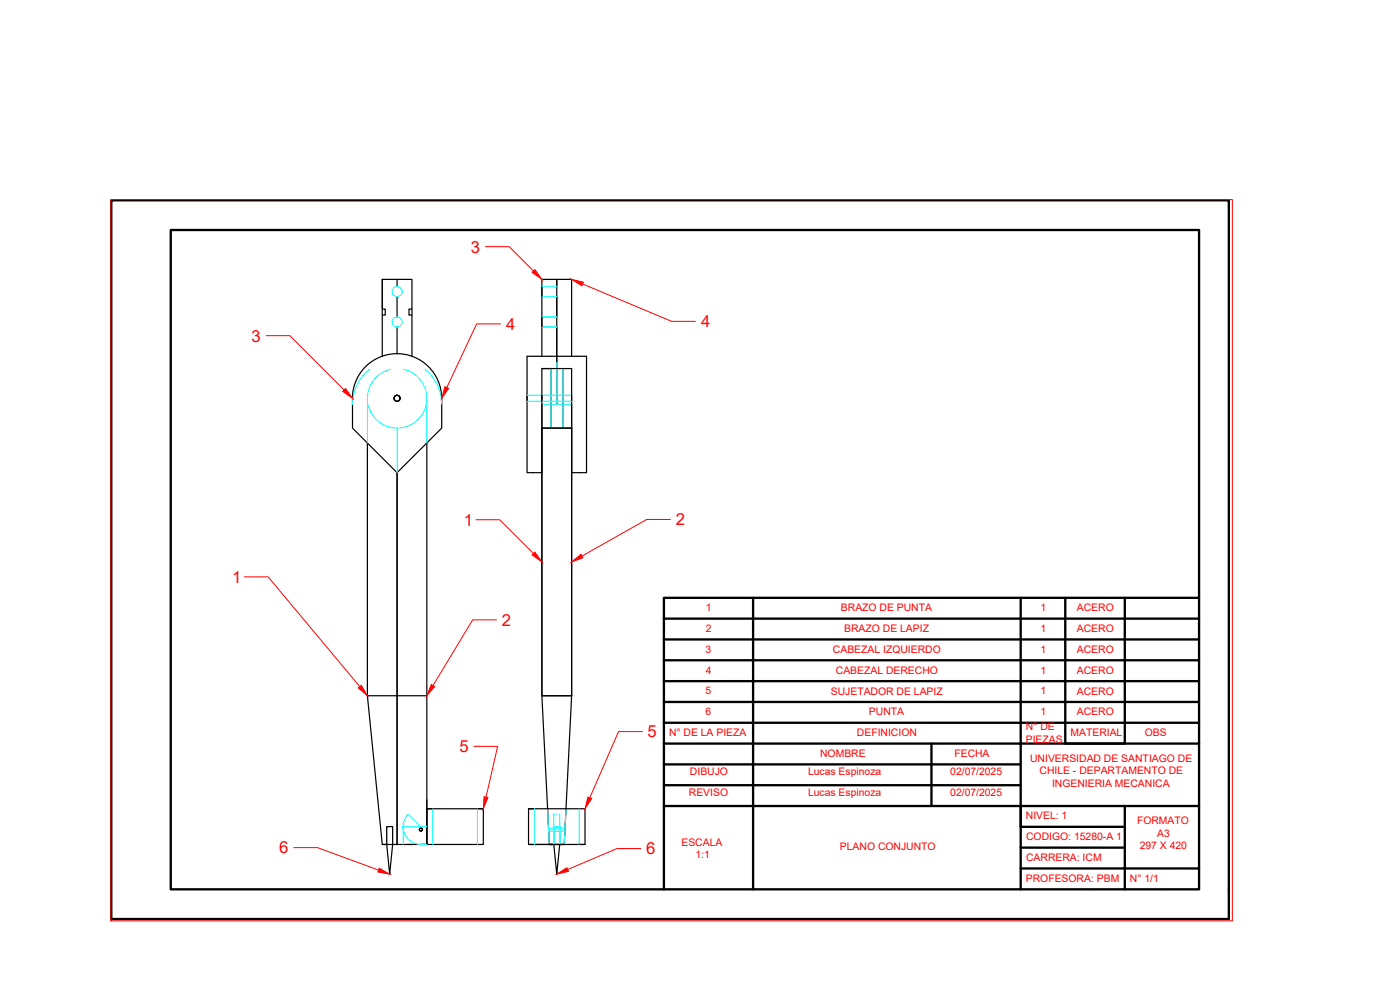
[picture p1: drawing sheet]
<svg xmlns="http://www.w3.org/2000/svg" width="420mm" height="297mm" viewBox="0 0 420 297" stroke-linecap="round" stroke-linejoin="round" font-family="sans-serif">
<!-- layer: contorno -->
<g fill="none" stroke="#000" stroke-width=".36">
<path d="M114.7 83.8v8.9h.9v1.8h-.9M119.2 85.9v-2.1h4.4v23.1M119.2 83.8h-4.5v23.1M119.2 89v6.1M119.2 98.1v8M123.6 92.7h-.9v1.8h.9M167.1 85.9v-2.1h4.5v23.1M167.1 89v6.1M167.1 98.1v23.2M109.2 110.5a13.4 13.4 0 0 1 14.8-3.5 13.4 13.4 0 0 1 8.5 12.5l.1 8.9-13.4 13.4-13.4-13.4v-8.9a13.3 13.3 0 0 1 3.4-9zM158.2 118.6v1.8M162.6 106.9v-23.1h4.5v23.1h-8.9v34.9h4.4v-20.5"/>
<path d="M162.6 110.6h9v98.2h-9zM162.6 110.6h2.7v17.8h3.6v-17.8M162.6 118.6v1.8M167.1 106.9h8.9v34.9h-4.4v-20.5M110.3 132.9v75.9l4.4 44.6h1.4M128.1 132.9v75.9M171.6 128.4h-9v80.4h9M119.2 141.8v111.6h4.4M119.2 141.8v111.6h-4.5M110.3 208.8h17.8M128.1 208.8v44.6h-4.5M162.6 208.8l2.3 44.6"/>
<path d="M171.6 208.8l-2.3 44.6h-10.7M128.1 240v13.4h17v-10.7h-17v10.7h-1.8M116.1 248h1.7v5.4l-.9 8.9-.8-8.9zM122.3 253.4h1.3M128.1 242.7h1.8M143.3 242.7h1.8M158.6 242.7h17v10.7h-17zM158.6 242.7h1.8M166.2 253.4l.9 8.9 .9-8.9M173.8 253.4h1.8"/>
<circle cx="119.2" cy="119.5" r=".9"/>
<circle cx="126.3" cy="248.9" r=".46"/>
</g>
<!-- layer: segmento -->
<g fill="none" stroke="#0ff" stroke-width=".3">
<path d="M162.6 85.9h4.5M162.6 89h4.5M162.6 95.1h4.5M162.6 98.1h4.5M110.8 110.8a13.3 13.3 0 0 0-5 10.5M117.2 110.8a8.9 8.9 0 0 0-6.9 8.7v13.4M121.2 110.8a8.9 8.9 0 0 1 6.9 8.7v13.4M127.5 110.8a13.3 13.3 0 0 1 5.1 10.5M158.2 118.6h13.4M165.3 110.6v17.8M167.1 108.7v12.6h4.5M168.9 110.6v17.8"/>
<path d="M110.5 121.5a9 9 0 0 0 8.7 6.9M119.2 128.4v13.4M127.9 121.5a8.9 8.9 0 0 1-8.7 6.9M158.2 120.4h13.4M162.6 121.3h4.5M116.1 253.4v-5.4h1.7v5.4M121 248l.3-1.8 1.2-2 3.8 3.8h-5.3a5.3 5.3 0 0 0 5.3 5.4h1.8M121 248v5.4M121 248h7.1M129.9 242.7v10.7M143.3 242.7v10.7M160.4 242.7v10.7"/>
<path d="M164.3 242.7l.6 10.7M164.6 248.5h5M164.7 249.4h4.8M166.2 253.4v-5.4h1.8v5.4M166.2 249.4v4M168 248h-1.8v5.4M168 248.5v-.5h-1.8v.5v-4.3h1.8v8.7M169.9 242.7l-.6 10.7M173.8 242.7v10.7"/>
<circle cx="119.2" cy="96.6" r="1.52"/>
<circle cx="119.2" cy="87.5" r="1.51"/>
</g>
<!-- layer: dimensiones -->
<g fill="#f00" stroke="#f00" stroke-width=".3">
<path d="M107.5 206.4l.9-.8 1.9 3.2z"/>
<path d="M103.7 116.6l2.1 2.9-3-2.1z"/>
<path d="M133.5 116l1.1 .5-2 3z"/>
<path d="M129.4 205.4l1.1 .6-2.4 2.8z"/>
<path d="M145.3 239l1.1 .3-1.3 3.4z"/>
<path d="M113.8 260.5l3.1 1.8-3.5-.7z"/>
<path d="M159.7 166.5l.8-.8 2.1 2.9z"/>
<path d="M171.6 168.6l2.8-2.3 .6 1.1z"/>
<path d="M171.6 83.8l3.5 .9-.5 1.1z"/>
<path d="M159.7 81.7l.8-.8 2.1 2.9z"/>
<path d="M167.1 262.3l3-1.9 .5 1z"/>
<path d="M176.4 239.1l1.1 .5-1.9 3.1z"/>
</g>
<g fill="none" stroke="#f00" stroke-width=".3">
<path d="M33.3 59.9h336.5v216.4h-336.5zM145.7 74h7.1l7.3 7.3M150.2 97.2h-7.2l-8.9 19.1M174.8 85.2l26.8 11.2h7.1M79.9 100.7h7.1l16.3 16.3M142.8 155.9h7.2l10.1 10.2M201.2 155.9h-7.1l-19.4 10.9M73.3 173.1h7.2l27.5 32.9M149 186h-7.1l-12 19.7M192.8 219.5h-7.2l-8.6 19.9M142.2 223.9h7.2l-3.5 15.3M88.2 254.3h7.1l18.3 6.8"/>
<path d="M192.3 254.6h-7.1l-14.8 6.3"/>
</g>
<!-- layer: margen -->
<g fill="none" stroke="#000" stroke-width=".7">
<path d="M33.4 60.1h335.4v215.6h-335.4zM226 179.4h80.3v37.5h53.6v6.2M306.3 179.4h53.6v37.5M319.7 179.4v43.7h17.9v-43.7M359.9 179.4v-110.4h-308.7v197.8h148M199.2 185.6v-6.2h26.8v6.2h-26.8v6.3h26.8v6.2h-26.8v6.3h26.8v6.2h-26.8v6.3M199.2 191.9v6.2M359.9 185.6h-133.9v6.3h133.9M359.9 198.1h-133.9v6.3h133.9M199.2 204.4v6.2M359.9 210.6h-133.9v6.3h80.3v6.2h53.6v18.7M199.2 223.1v6.2"/>
<path d="M199.2 235.6v6.2M279.5 223.1v6.2h-53.5v6.3h80.3M306.3 229.3h-26.8v12.5M226 241.8h80.3v25h-80.3zM306.3 241.8v-18.7h-80.3v-6.2h-26.8v6.2h26.8v6.2h-26.8v6.3h26.8v6.2h-26.8v25M306.3 241.8h31.3v25h-31.3M306.3 241.8v6.3h31.3M306.3 254.3h31.3M337.6 241.8h22.3v18.8M199.2 266.8h26.8M306.3 260.6h53.6v6.2h-22.3"/>
</g>
<g font-size="5" fill="#f00">
<text x="141.4" y="75.8">3</text>
<text x="151.9" y="99">4</text>
<text x="210.4" y="98.2">4</text>
<text x="75.5" y="102.5">3</text>
<text x="139.2" y="157.7">1</text>
<text x="202.8" y="157.7">2</text>
<text x="69.7" y="174.9">1</text>
<text x="150.6" y="187.8">2</text>
<text x="194.4" y="221.3">5</text>
<text x="137.9" y="225.7">5</text>
<text x="83.8" y="256.1">6</text>
<text x="193.9" y="256.4">6</text>
</g>
<g font-size="3.1" fill="#f00">
<text x="211.9" y="183.4">1</text>
<text x="252.4" y="183.4">BRAZO DE PUNTA</text>
<text x="312.2" y="183.4">1</text>
<text x="323.2" y="183.4">ACERO</text>
<text x="211.8" y="189.6">2</text>
<text x="253.4" y="189.7">BRAZO DE LAPIZ</text>
<text x="312.2" y="189.6">1</text>
<text x="323.2" y="189.7">ACERO</text>
<text x="211.8" y="195.9">3</text>
<text x="250" y="195.9">CABEZAL IZQUIERDO</text>
<text x="312.2" y="195.9">1</text>
<text x="323.2" y="195.9">ACERO</text>
<text x="211.8" y="202.1">4</text>
<text x="250.8" y="202.2">CABEZAL DERECHO</text>
<text x="312.2" y="202.1">1</text>
<text x="323.2" y="202.2">ACERO</text>
<text x="211.8" y="208.4">5</text>
<text x="249.3" y="208.4">SUJETADOR DE LAPIZ</text>
<text x="312.2" y="208.4">1</text>
<text x="323.2" y="208.4">ACERO</text>
<text x="211.8" y="214.6">6</text>
<text x="260.8" y="214.6">PUNTA</text>
<text x="312.2" y="214.6">1</text>
<text x="323.2" y="214.7">ACERO</text>
<text x="200.8" y="220.9">N° DE LA PIEZA</text>
<text x="257.2" y="220.9">DEFINICION</text>
<text x="307.9" y="219.1">N° DE</text>
<text x="321.3" y="220.9">MATERIAL</text>
<text x="343.6" y="220.9">OBS</text>
<text x="246.1" y="227.1">NOMBRE</text>
<text x="286.4" y="227.1">FECHA</text>
<text x="307.9" y="222.8">PIEZAS</text>
<text x="207.1" y="232.5">DIBUJO</text>
<text x="242.5" y="232.5">Lucas Espinoza</text>
<text x="285.2" y="232.5">02/07/2025</text>
<text x="309.2" y="228.5">UNIVERSIDAD DE SANTIAGO DE</text>
<text x="312" y="232.3">CHILE - DEPARTAMENTO DE</text>
<text x="206.7" y="238.7">REVISO</text>
<text x="242.5" y="238.7">Lucas Espinoza</text>
<text x="285.2" y="238.7">02/07/2025</text>
<text x="315.7" y="236.1">INGENIERIA MECANICA</text>
<text x="307.9" y="245.9">NIVEL: 1</text>
<text x="341.2" y="247.4">FORMATO</text>
<text x="347.3" y="251.1">A3</text>
<text x="204.5" y="253.8">ESCALA</text>
<text x="208.7" y="257.5">1:1</text>
<text x="252.1" y="255.1">PLANO CONJUNTO</text>
<text x="308" y="252.1">CODIGO: 15280-A 1</text>
<text x="342" y="254.8">297 X 420</text>
<text x="308" y="258.4">CARRERA: ICM</text>
<text x="307.9" y="264.6">PROFESORA: PBM</text>
<text x="339.1" y="264.6">N° 1/1</text>
</g>
</svg>
